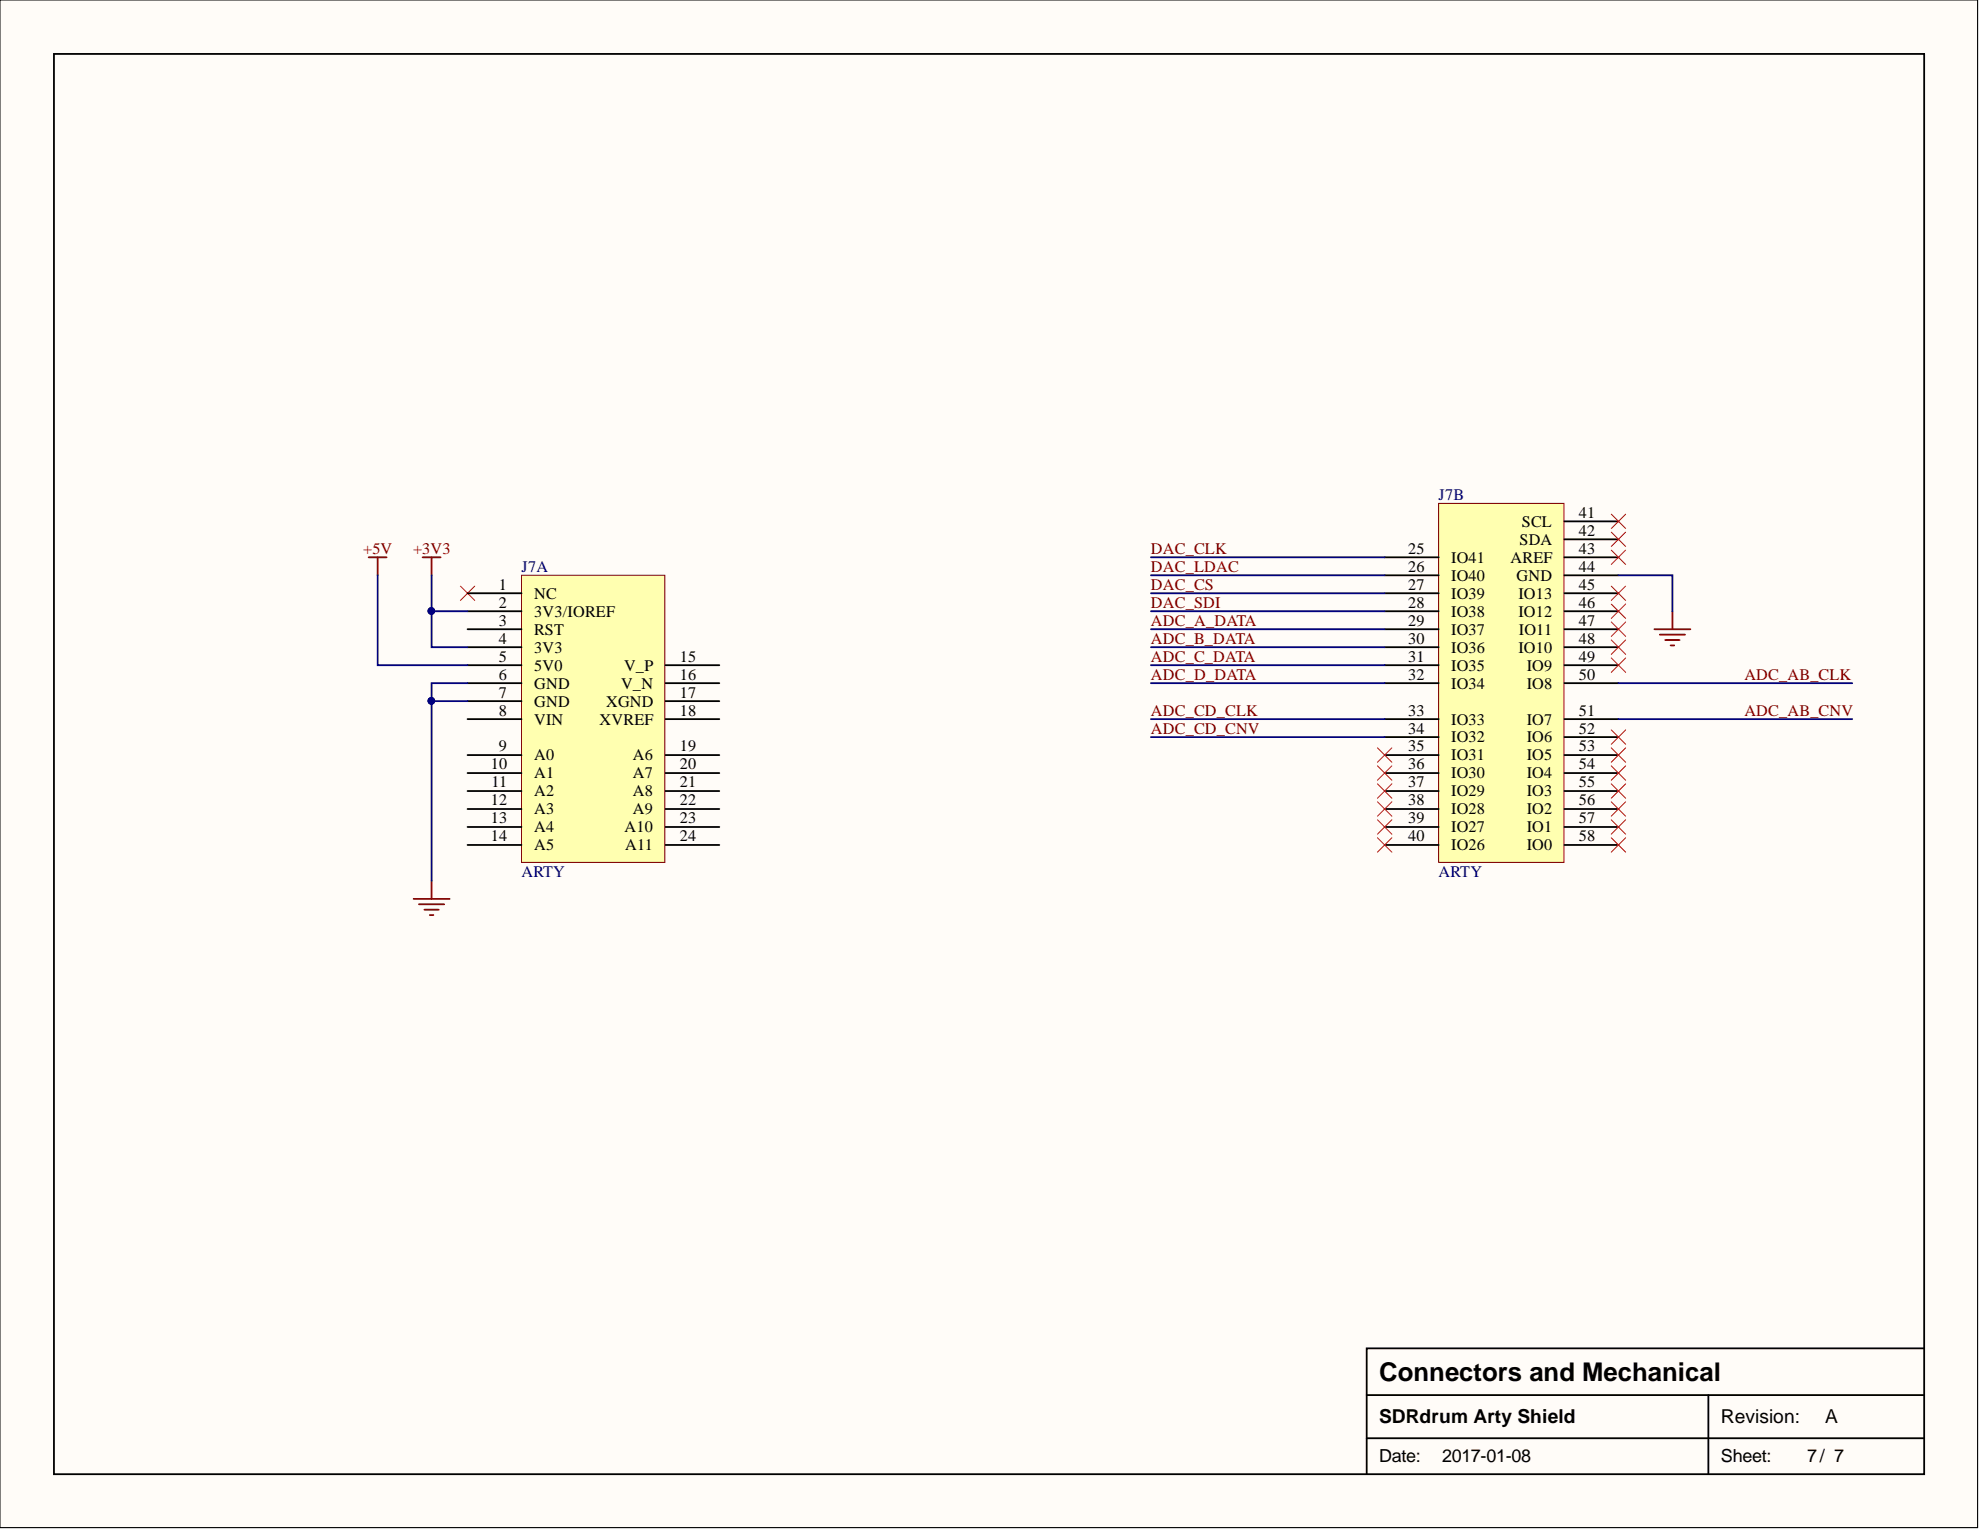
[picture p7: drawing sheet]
<svg xmlns="http://www.w3.org/2000/svg" width="279mm" height="216mm" viewBox="0 0 279 216" stroke-linecap="round" stroke-linejoin="round" font-family="sans-serif">
<path d="M0 0h279.1v215.6h-279.1z" fill="#fffcf8" stroke="#000" stroke-width=".14"/>
<path d="M7.6 7.6h263.9v200.4h-263.9zM192.9 196.9h78.6M241.1 196.9v11.1M271.5 190.3h-78.6v17.7M192.9 203h78.6" fill="none" stroke="#000" stroke-width=".25"/>
<path d="M52 78.6h2.6M53.3 78.6v2.6M59.6 78.6h2.6M60.9 78.6v2.6M58.4 126.8h5M59.1 127.6h3.6M59.9 128.4h2M60.6 129.1h.6M60.9 124.3v2.5" fill="none" stroke="#800000" stroke-width=".25"/>
<path d="M65 82.7l2 2M67 82.7l-2 2" fill="none" stroke="#f00" stroke-width=".14"/>
<path d="M203 71h17.7v50.7h-17.7z" fill="#ffffb0" stroke="#800000" stroke-width=".14"/>
<g fill="none" stroke="#000" stroke-width=".25">
<path d="M195.4 78.6h7.6M220.8 78.6h7.6M220.8 73.6h7.6M220.8 76.1h7.6M195.4 81.2h7.6M195.4 83.7h7.6M195.4 86.3h7.6M195.4 88.8h7.6M195.4 91.3h7.6M195.4 93.9h7.6M195.4 96.4h7.6M220.8 81.2h7.6"/>
<path d="M220.8 83.7h7.6M220.8 86.3h7.6M220.8 88.8h7.6M220.8 91.3h7.6M220.8 93.9h7.6M220.8 96.4h7.6M195.4 101.5h7.6M195.4 104h7.6M195.4 106.5h7.6M195.4 109.1h7.6M195.4 111.6h7.6M195.4 114.2h7.6"/>
<path d="M195.4 116.7h7.6M195.4 119.2h7.6M220.8 101.5h7.6M220.8 104h7.6M220.8 106.5h7.6M220.8 109.1h7.6M220.8 111.6h7.6M220.8 114.2h7.6M220.8 116.7h7.6M220.8 119.2h7.6"/>
</g>
<path d="M73.6 81.2h20.2v40.5h-20.2z" fill="#ffffb0" stroke="#800000" stroke-width=".14"/>
<g fill="none" stroke="#000" stroke-width=".25">
<path d="M66 83.7h7.6M66 86.3h7.6M66 88.8h7.6M66 91.3h7.6M66 93.9h7.6M66 96.4h7.6M66 98.9h7.6M93.9 93.9h7.6M93.9 96.4h7.6M93.9 98.9h7.6M66 101.5h7.6M66 106.5h7.6"/>
<path d="M66 109.1h7.6M66 111.6h7.6M66 114.2h7.6M66 116.7h7.6M66 119.2h7.6M93.9 101.5h7.6M93.9 106.5h7.6M93.9 109.1h7.6M93.9 111.6h7.6M93.9 114.2h7.6M93.9 116.7h7.6M93.9 119.2h7.6"/>
</g>
<g fill="none" stroke="#f00" stroke-width=".14">
<path d="M227.4 72.6l2 2M227.4 75.1l2 2M227.4 77.6l2 2.1M229.4 72.6l-2 2M229.4 75.1l-2 2M229.4 77.6l-2 2.1M227.4 82.7l2 2M227.4 85.2l2 2.1M227.4 87.8l2 2M227.4 90.3l2 2M227.4 92.9l2 2M229.4 82.7l-2 2"/>
<path d="M229.4 85.2l-2 2.1M229.4 87.8l-2 2M229.4 90.3l-2 2M229.4 92.9l-2 2M194.4 118.2l2 2M194.4 115.7l2 2M194.4 113.1l2 2.1M194.4 110.6l2 2M194.4 108.1l2 2M194.4 105.5l2 2.1M196.4 115.7l-2 2M196.4 118.2l-2 2"/>
<path d="M196.4 113.1l-2 2.1M196.4 110.6l-2 2M196.4 108.1l-2 2M196.4 105.5l-2 2.1M227.4 118.2l2 2M227.4 115.7l2 2M227.4 113.1l2 2.1M227.4 110.6l2 2M227.4 105.5l2 2.1M227.4 108.1l2 2M227.4 103l2 2M229.4 118.2l-2 2"/>
<path d="M229.4 115.7l-2 2M229.4 113.1l-2 2.1M229.4 110.6l-2 2M229.4 105.5l-2 2.1M229.4 108.1l-2 2M229.4 103l-2 2"/>
</g>
<path d="M233.5 88.8h5M234.2 89.6h3.6M235 90.3h2M235.7 91.1h.5M236 86.3v2.5" fill="none" stroke="#800000" stroke-width=".25"/>
<g fill="none" stroke="#000080" stroke-width=".25">
<path d="M162.4 78.6h33M53.3 81.2v12.7h12.7M60.9 81.2v5.1M66 98.9h-5.1v25.4M66 96.4h-5.1v2.5M66 86.3h-5.1v5h5.1M162.4 96.4h33M162.4 93.9h33M162.4 91.3h33M162.4 88.8h33M162.4 86.3h33M162.4 83.7h33"/>
<path d="M162.4 81.2h33M228.4 81.2h7.6v5.1M228.4 96.4h33M162.4 101.5h33M162.4 104h33M228.4 101.5h33"/>
</g>
<g fill="#000080" stroke="#000080" stroke-width=".14">
<circle cx="60.9" cy="98.9" r=".47"/>
<circle cx="60.9" cy="86.2" r=".47"/>
</g>
<text font-size="3.6" x="194.6" y="194.8">Connectors and Mechanical</text>
<g font-size="2.7">
<text x="194.6" y="200.8">SDRdrum Arty Shield</text>
<text x="242.8" y="200.8">Revision:</text>
<text x="257.6" y="200.8">A</text>
</g>
<g font-size="2.5">
<text x="194.6" y="206.2">Date:</text>
<text x="203.5" y="206.2">2017-01-08</text>
<text x="242.8" y="206.2">Sheet:</text>
<text x="255" y="206.2">7/ 7</text>
</g>
<g font-size="2.3" fill="#000080">
<text x="203" y="70.5">J7B</text>
<text x="73.6" y="80.7">J7A</text>
<text x="73.6" y="123.8">ARTY</text>
<text x="203" y="123.8">ARTY</text>
</g>
<g font-size="2.3">
<text x="214.4" y="76.9">SDA</text>
<text x="214.8" y="74.3">SCL</text>
<text x="222.8" y="73.1">41</text>
<text x="222.8" y="75.6">42</text>
<text x="70.4" y="83.2">1</text>
<text x="198.7" y="78.1">25</text>
<text x="198.7" y="80.7">26</text>
<text x="198.7" y="83.2">27</text>
<text x="204.8" y="79.4">IO41</text>
<text x="204.8" y="81.9">IO40</text>
<text x="213.2" y="79.4">AREF</text>
<text x="214" y="81.9">GND</text>
<text x="222.8" y="78.1">43</text>
<text x="222.8" y="80.7">44</text>
<text x="222.8" y="83.2">45</text>
<text x="70.4" y="85.7">2</text>
<text x="70.4" y="88.3">3</text>
<text x="75.4" y="84.5">NC</text>
<text x="75.4" y="87">3V3/IOREF</text>
<text x="75.4" y="89.6">RST</text>
<text x="198.7" y="85.7">28</text>
<text x="198.7" y="88.3">29</text>
<text x="204.8" y="84.5">IO39</text>
<text x="204.8" y="87">IO38</text>
<text x="204.8" y="89.6">IO37</text>
<text x="214.3" y="84.5">IO13</text>
<text x="214.3" y="87">IO12</text>
<text x="214.3" y="89.6">IO11</text>
<text x="222.8" y="85.7">46</text>
<text x="222.8" y="88.3">47</text>
<text x="70.4" y="90.8">4</text>
<text x="70.4" y="93.4">5</text>
<text x="70.4" y="95.9">6</text>
<text x="75.4" y="92.1">3V3</text>
<text x="75.4" y="94.6">5V0</text>
<text x="88.1" y="94.6">V_P</text>
<text x="95.9" y="93.4">15</text>
<text x="95.9" y="95.9">16</text>
<text x="198.7" y="90.8">30</text>
<text x="198.7" y="93.4">31</text>
<text x="198.7" y="95.9">32</text>
<text x="204.8" y="92.1">IO36</text>
<text x="204.8" y="94.6">IO35</text>
<text x="214.3" y="92.1">IO10</text>
<text x="215.4" y="94.6">IO9</text>
<text x="222.8" y="90.8">48</text>
<text x="222.8" y="93.4">49</text>
<text x="222.8" y="95.9">50</text>
<text x="70.4" y="98.4">7</text>
<text x="70.4" y="101">8</text>
<text x="75.4" y="97.2">GND</text>
<text x="75.4" y="99.7">GND</text>
<text x="85.5" y="99.7">XGND</text>
<text x="87.6" y="97.2">V_N</text>
<text x="95.9" y="98.4">17</text>
<text x="95.9" y="101">18</text>
<text x="198.7" y="101">33</text>
<text x="204.8" y="97.2">IO34</text>
<text x="215.4" y="97.2">IO8</text>
<text x="222.8" y="101">51</text>
<text x="70.4" y="106">9</text>
<text x="75.4" y="102.2">VIN</text>
<text x="75.4" y="107.3">A0</text>
<text x="84.6" y="102.2">XVREF</text>
<text x="89.3" y="107.3">A6</text>
<text x="95.9" y="106">19</text>
<text x="198.7" y="103.5">34</text>
<text x="198.7" y="106">35</text>
<text x="204.8" y="102.2">IO33</text>
<text x="204.8" y="104.8">IO32</text>
<text x="204.8" y="107.3">IO31</text>
<text x="215.4" y="102.2">IO7</text>
<text x="215.4" y="104.8">IO6</text>
<text x="215.4" y="107.3">IO5</text>
<text x="222.8" y="103.5">52</text>
<text x="222.8" y="106">53</text>
<text x="69.3" y="108.6">10</text>
<text x="69.3" y="113.7">12</text>
<text x="69.4" y="111.1">11</text>
<text x="75.4" y="109.8">A1</text>
<text x="75.4" y="112.4">A2</text>
<text x="89.3" y="109.8">A7</text>
<text x="89.3" y="112.4">A8</text>
<text x="95.9" y="108.6">20</text>
<text x="95.9" y="111.1">21</text>
<text x="95.9" y="113.7">22</text>
<text x="198.7" y="108.6">36</text>
<text x="198.7" y="111.1">37</text>
<text x="198.7" y="113.7">38</text>
<text x="204.8" y="109.8">IO30</text>
<text x="204.8" y="112.4">IO29</text>
<text x="215.4" y="109.8">IO4</text>
<text x="215.4" y="112.4">IO3</text>
<text x="222.8" y="108.6">54</text>
<text x="222.8" y="111.1">55</text>
<text x="222.8" y="113.7">56</text>
<text x="69.3" y="116.2">13</text>
<text x="69.3" y="118.7">14</text>
<text x="75.4" y="114.9">A3</text>
<text x="75.4" y="117.5">A4</text>
<text x="75.4" y="120">A5</text>
<text x="88.1" y="117.5">A10</text>
<text x="88.2" y="120">A11</text>
<text x="89.3" y="114.9">A9</text>
<text x="95.9" y="116.2">23</text>
<text x="95.9" y="118.7">24</text>
<text x="198.7" y="116.2">39</text>
<text x="198.7" y="118.7">40</text>
<text x="204.8" y="114.9">IO28</text>
<text x="204.8" y="117.5">IO27</text>
<text x="204.8" y="120">IO26</text>
<text x="215.4" y="114.9">IO2</text>
<text x="215.4" y="117.5">IO1</text>
<text x="215.4" y="120">IO0</text>
<text x="222.8" y="116.2">57</text>
<text x="222.8" y="118.7">58</text>
</g>
<g font-size="2.3" fill="#800000">
<text x="51.3" y="78.1">+5V</text>
<text x="58.3" y="78.1">+3V3</text>
<text x="162.4" y="83.2">DAC_CS</text>
<text x="162.4" y="80.7">DAC_LDAC</text>
<text x="162.4" y="78.1">DAC_CLK</text>
<text x="162.4" y="88.3">ADC_A_DATA</text>
<text x="162.4" y="85.7">DAC_SDI</text>
<text x="162.4" y="95.9">ADC_D_DATA</text>
<text x="162.4" y="93.4">ADC_C_DATA</text>
<text x="162.4" y="90.8">ADC_B_DATA</text>
<text x="246.1" y="95.9">ADC_AB_CLK</text>
<text x="162.4" y="101">ADC_CD_CLK</text>
<text x="246.1" y="101">ADC_AB_CNV</text>
<text x="162.4" y="103.5">ADC_CD_CNV</text>
</g>
</svg>
